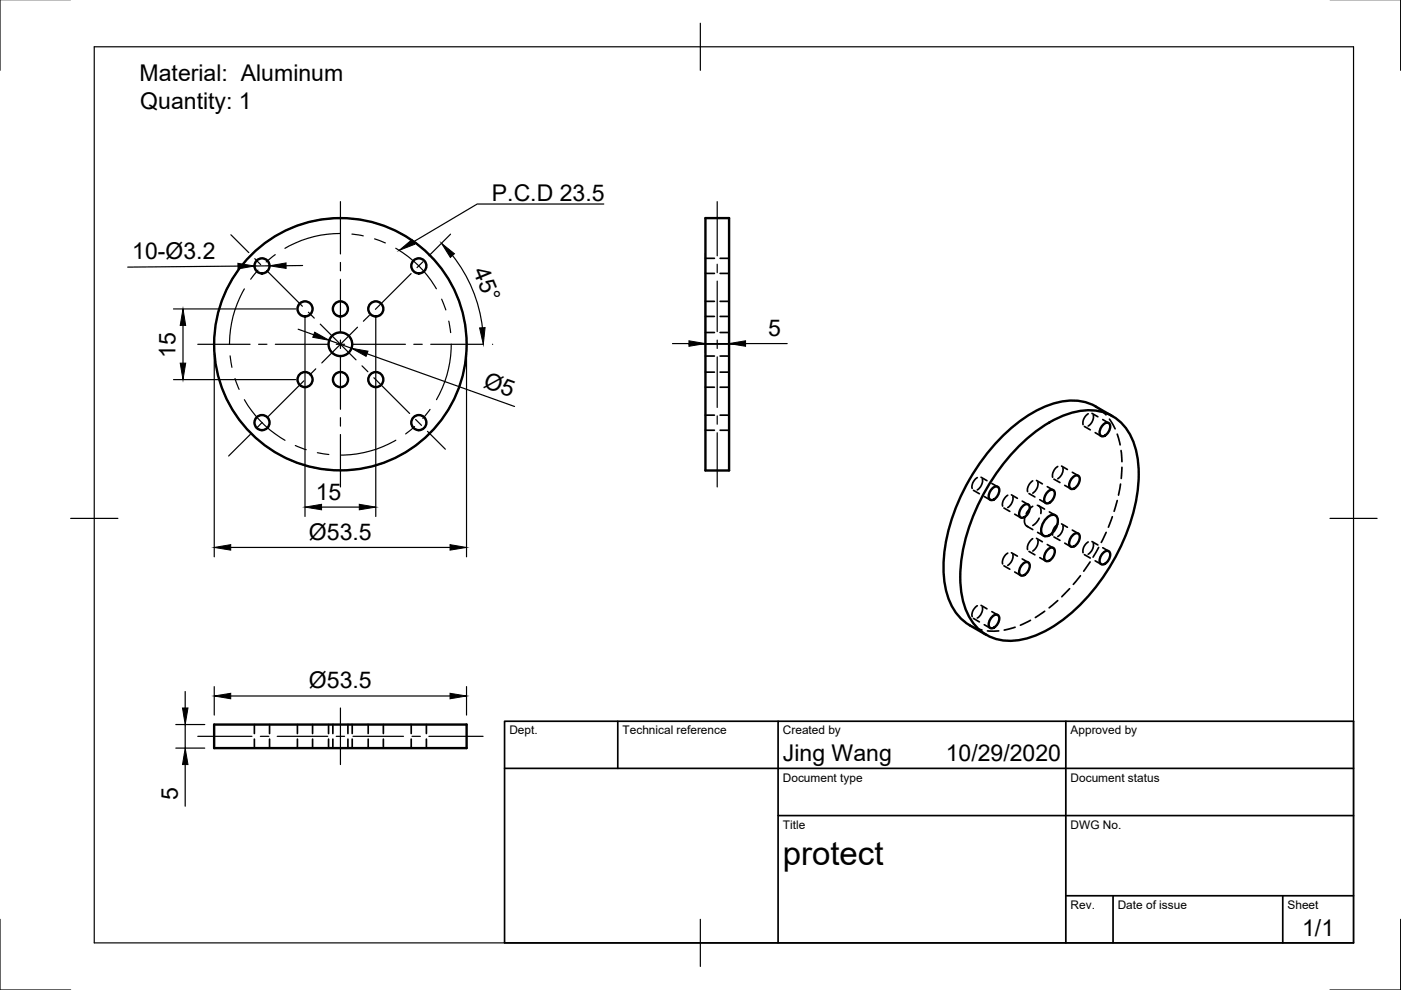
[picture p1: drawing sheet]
<svg xmlns="http://www.w3.org/2000/svg" width="297mm" height="210mm" viewBox="0 0 297 210" stroke-linecap="round" stroke-linejoin="round" font-family="sans-serif">
<!-- layer: Visible -->
<g fill="none" stroke="#000" stroke-width=".51">
<path d="M149.6 46.2h5v53.6h-5zM216.5 94.1a24.5 24.5 0 0 1 12.6-7 9.8 9.8 0 0 1 11.2 6.5 25.5 25.5 0 0 1-.4 16.3 43 43 0 0 1-15.8 22.4 17.8 17.8 0 0 1-11.1 3.5 9.9 9.9 0 0 1-8.7-8 28.5 28.5 0 0 1 1.4-16.7 45.1 45.1 0 0 1 10.8-17zM233.9 90a.82 .82 0 0 1 1.4 0 2.08 2.08 0 0 1-1.7 2.5 1.38 1.38 0 0 1 0-2.1zM235.9 88.2l-3.6-2a12.2 12.2 0 0 0-11.1 .2 35.9 35.9 0 0 0-15.6 15.3 36.8 36.8 0 0 0-5.4 21.2 12.2 12.2 0 0 0 5.4 9.7l3.5 2M210.4 103.6a.82 .82 0 0 1 1.4 0 2.08 2.08 0 0 1-1.7 2.4 1.38 1.38 0 0 1 0-2.1zM216.8 119.6a.82 .82 0 0 1 1.5 0 2.08 2.08 0 0 1-1.8 2.4 1.38 1.38 0 0 1 0-2.1zM216.8 107.3a.82 .82 0 0 1 1.5 0 2.08 2.08 0 0 1-1.8 2.5 1.38 1.38 0 0 1 0-2.1zM222 109.7a1.37 1.37 0 0 1 2-.2 3.3 3.3 0 0 1-2.4 4.2 1.26 1.26 0 0 1-.8-1.8 4.2 4.2 0 0 1 1.2-2.2zM222.2 116.5a.82 .82 0 0 1 1.4 0 2.08 2.08 0 0 1-1.8 2.5 1.38 1.38 0 0 1 0-2.1zM222.2 104.3a.82 .82 0 0 1 1.4 0 2.08 2.08 0 0 1-1.8 2.4 1.38 1.38 0 0 1 0-2.1zM227.5 113.5a.82 .82 0 0 1 1.4 0 2.08 2.08 0 0 1-1.8 2.4 1.38 1.38 0 0 1 0-2.1zM227.5 101.2a.82 .82 0 0 1 1.4 0 2.08 2.08 0 0 1-1.8 2.5 1.38 1.38 0 0 1 0-2.1z"/>
<path d="M233.9 117.2a.82 .82 0 0 1 1.4 0 2.08 2.08 0 0 1-1.7 2.5 1.38 1.38 0 0 1 0-2.1zM210.4 130.7a.82 .82 0 0 1 1.4 0 2.08 2.08 0 0 1-1.7 2.5 1.38 1.38 0 0 1 0-2.1zM45.4 153.6h53.5v5h-53.5z"/>
<circle cx="55.6" cy="56.4" r="1.6"/>
<circle cx="88.8" cy="56.4" r="1.6"/>
<circle cx="64.7" cy="65.5" r="1.6"/>
<circle cx="72.2" cy="73" r="26.8"/>
<circle cx="72.2" cy="65.5" r="1.6"/>
<circle cx="72.2" cy="73" r="2.51"/>
<circle cx="79.7" cy="65.5" r="1.6"/>
<circle cx="55.6" cy="89.6" r="1.6"/>
<circle cx="64.7" cy="80.5" r="1.6"/>
<circle cx="72.2" cy="80.5" r="1.6"/>
<circle cx="79.7" cy="80.5" r="1.6"/>
<circle cx="88.8" cy="89.6" r="1.6"/>
</g>
<!-- layer: Reference -->
<g fill="none" stroke="#000" stroke-width=".25">
<path d="M51.2 56.3a26.5 26.5 0 0 0-5.1 10.7M54.6 52.8l-1.8 1.7M54.7 57.3l-1.6 1.9M58.4 54l-2 1.5M58.4 50l-2 1.4M72.2 46.2a27 27 0 0 0-11.6 2.7M72.2 49.5a23.1 23.1 0 0 0-11.8 3.2M74.5 46.4l2.4 .3M74.6 49.6l2.4 .4M79.3 47.2l2.3 .8M79.4 50.6l2.3 .9M83.8 48.9a26.5 26.5 0 0 1 9.3 7.4"/>
<path d="M83.9 52.6a23.5 23.5 0 0 1 8.6 8.6M94.5 58.2l1.2 2.1M45.4 74.2l.3 2.4M45.7 69.4l-.3 2.4M46.1 79a26.6 26.6 0 0 0 5.1 10.7M48.8 75.5l.4 2.4M51.8 61.2a23.1 23.1 0 0 0-3.1 11.8M93.6 63.4l.9 2.3M95.1 68.1l.4 2.4M95.7 73a23.8 23.8 0 0 1-3.2 11.7M96.8 62.5l.8 2.2M98.3 67a26.6 26.6 0 0 1 0 11.9"/>
<path d="M49.8 80.3l.9 2.3M51.8 84.7a23.6 23.6 0 0 0 8.6 8.7M52.8 91.5l1.8 1.6M56.5 94.7l2 1.3M60.6 97.1a27 27 0 0 0 11.6 2.7M62.6 94.5l2.3 .8M67.3 96l2.4 .4M77 99.3l-2.4 .3M81.6 98l-2.3 .8M83.9 93.3a23.5 23.5 0 0 1-11.7 3.2M87.9 90.4l-1.9 1.6M91.2 86.8l-1.6 1.9"/>
<path d="M93.1 89.7a26.6 26.6 0 0 1-9.3 7.4M95.7 85.7l-1.2 2M97.6 81.3l-.8 2.2"/>
<circle cx="55.6" cy="56.4" r="1.6"/>
<circle cx="88.8" cy="56.4" r="1.6"/>
<circle cx="64.7" cy="65.5" r="1.59"/>
<circle cx="72.2" cy="65.5" r="1.6"/>
<circle cx="72.2" cy="73" r="2.5"/>
<circle cx="79.7" cy="65.5" r="1.59"/>
<circle cx="55.6" cy="89.6" r="1.6"/>
<circle cx="64.7" cy="80.5" r="1.59"/>
<circle cx="72.2" cy="80.5" r="1.6"/>
<circle cx="79.7" cy="80.5" r="1.59"/>
<circle cx="88.8" cy="89.6" r="1.6"/>
</g>
<!-- layer: Hidden -->
<g fill="none" stroke="#000" stroke-width=".36">
<path d="M149.6 54.8h1.9M149.6 58h1.9M152.7 54.8h1.9M152.7 58h1.9M149.6 78.9h1.9M149.6 63.9h1.9M149.6 67.1h1.9M149.6 70.5h1.9M149.6 75.5h1.9M152.7 78.9h1.9M152.7 63.9h1.9M152.7 67.1h1.9"/>
<path d="M152.7 70.5h1.9M152.7 75.5h1.9M149.6 88h1.9M149.6 91.2h1.9M149.6 82.1h1.9M152.7 88h1.9M152.7 91.2h1.9M152.7 82.1h1.9M224.3 98.9a2.38 2.38 0 0 0-1.1 2.3M225.1 98.8l1.2 .7M225.3 99.2a2.31 2.31 0 0 1-1 2.3M229.9 90.4l1.3 .7"/>
<path d="M230.7 87.7a2.28 2.28 0 0 0-1.1 2.3M231.5 87.6l1.3 .8M231.8 88a2.3 2.3 0 0 1-1.1 2.3M232.2 91.7l1.2 .8M232.3 86.2l1.4 1 .8 .8M233.8 89l1.3 .7M235.2 88.9l1.2 2M236.9 92l.6 2.3M237.7 95.5l.2 2.4M237.9 99.1l-.2 2.3M206.4 104l1.2 .7M207.2 101.3a2.28 2.28 0 0 0-1.1 2.3"/>
<path d="M208 101.2l1.3 .7M208.3 101.6a2.35 2.35 0 0 1-1.1 2.3M208.7 105.3l1.2 .7M210.3 102.5l1.2 .7M212.9 107.7l1.2 .7M212.9 120l1.2 .7M213.7 117.3a2.27 2.27 0 0 0-1.1 2.3M213.7 105a2.28 2.28 0 0 0-1.1 2.3M214.4 117.2l1.3 .7M214.4 104.9l1.3 .8M214.7 117.6a2.31 2.31 0 0 1-1 2.3M214.7 105.3a2.3 2.3 0 0 1-1 2.3"/>
<path d="M215.1 109l1.3 .7M216.7 118.5l1.3 .7M216.7 106.2l1.3 .8M217.3 109.9a1.3 1.3 0 0 0 .7 1.7M217.7 111.6l1.3 .7M218.2 116.9l1.2 .7M218.2 104.6l1.2 .8M218.9 114.2a2.38 2.38 0 0 0-1 2.3M218.9 102a2.38 2.38 0 0 0-1 2.2M218.9 107.4l-.6 .4-.7 1.1M219.8 114.1l1.2 .8M219.8 101.9l1.2 .7"/>
<path d="M219.9 107.1a1.35 1.35 0 0 1 .8 1.8M220 112.9l1.3 .7M220 114.5a2.35 2.35 0 0 1-1 2.3M220 102.3a2.3 2.3 0 0 1-1 2.3M220.2 107.2l1.3 .7M220.3 109.9l-.6 .9-.7 .6M220.5 118.2l1.2 .7M220.5 106l1.2 .7M222 115.5l1.3 .7M222 103.2l1.3 .7M222.5 108.5l1.3 .8M223.5 113.8l1.2 .8"/>
<path d="M223.5 101.6l1.2 .7M224.3 111.2a2.38 2.38 0 0 0-1.1 2.2M225.1 111.1l1.2 .7M225.3 111.5a2.3 2.3 0 0 1-1 2.3M225.7 115.2l1.3 .7M225.7 102.9l1.3 .7M227.4 112.4l1.2 .7M227.4 100.1l1.2 .8M229.9 117.6l1.3 .7M230.7 114.9a2.27 2.27 0 0 0-1.1 2.3M231.1 119.1l-1.3 2M231.5 114.8l1.3 .7"/>
<path d="M231.8 115.2a2.3 2.3 0 0 1-1.1 2.3M232.2 118.9l1.2 .7M232.9 116.1l-1.1 2M233.8 116.1l1.3 .8M234.5 112.9l-1 2.1M235.8 109.6l-.8 2.2M236.9 106.1l-.7 2.3M237.6 102.6l-.4 2.4M205.6 132.6l2.6 1M206.4 131.1l1.2 .8M207.2 128.4a2.28 2.28 0 0 0-1.1 2.3M208 128.3l1.3 .8"/>
<path d="M208.3 128.7a2.3 2.3 0 0 1-1.1 2.3M208.7 132.5l1.2 .7M209.4 133.8h2.4M210.3 129.7l1.2 .7M215.1 121.3l1.3 .7M215.2 133l-2.3 .6M218.5 131.5l-2.2 1.1M221.5 129.6l-2 1.3M224.3 127.3l-1.9 1.6M226.8 124.8l-1.7 1.7M229.1 122.1l-1.5 1.8M53.9 153.6v1.9"/>
<path d="M53.9 156.7v1.9M57.1 153.6v1.9M57.1 156.7v1.9M63.1 153.6v1.9M63.1 156.7v1.9M66.3 153.6v1.9M66.3 156.7v1.9M69.7 153.6v1.9M69.7 156.7v1.9M70.6 153.6v1.9M70.6 156.7v1.9M73.8 153.6v1.9"/>
<path d="M73.8 156.7v1.9M74.7 153.6v1.9M74.7 156.7v1.9M78.1 153.6v1.9M78.1 156.7v1.9M81.3 153.6v1.9M81.3 156.7v1.9M87.2 153.6v1.9M87.2 156.7v1.9M90.4 153.6v1.9M90.4 156.7v1.9"/>
</g>
<!-- layer: Border -->
<path d="M0 -.1v15M297 -.1v15M20 9.9h267v190h-267zM148.5 4.9v10M15 109.9h10M282 109.9h10M0 194.9v15h15M148.5 194.9v10M297 194.9v15h-15" fill="none" stroke="#000" stroke-width=".25"/>
<!-- layer: TitleBlock -->
<path d="M107 152.9h180v47h-180zM131 152.9v10M165 152.9v47M226 152.9v47M107 162.9h180M165 172.9h122M226 189.9h61M236 189.9v10M272 189.9v10" fill="none" stroke="#000" stroke-width=".36"/>
<!-- layer: Center Lines -->
<g fill="none" stroke="#000" stroke-width=".25">
<path d="M49 49.8l3.7 3.8M54 54.8l1.3 1.3M56.5 57.4l7.6 7.5M72.2 42.7v11.1M72.2 55.6v1.8M72.2 59.2v11.1M87.2 58l-7.6 7.6M89.7 55.5l-1.3 1.2M95.5 49.6l-4.5 4.6M152.1 42.7v11.5M152.1 56v1.8M152.1 59.6v10.7"/>
<path d="M41.9 73h11.1M54.8 73h1.8M58.4 73h11.1M65.4 66.2l1.2 1.3M67 78.2l-1.3 1.3M67.9 68.7l7.6 7.6M71.3 73h1.8M72.2 72.1v1.8M72.2 75.7v11.1M74.8 73h11.2M75.8 69.4l-7.6 7.6M76.8 77.6l1.2 1.2"/>
<path d="M78.3 66.9l-1.3 1.2M87.7 73h1.8M91.3 73h11.1M146.1 73h12M152.1 72.1v1.8M152.1 75.7v10.7M53.1 92.1l-4.6 4.6M55.6 89.6l-1.3 1.2M64.4 80.7l-7.5 7.6M72.2 88.6v1.8M72.2 92.1v11.1M79.3 80.1l7.5 7.6"/>
<path d="M88.1 88.9l1.3 1.3M90.6 91.5l3.8 3.7M152.1 88.2v1.8M152.1 91.8v11.4M41.9 156.1h11.5M55.2 156.1h1.8M58.8 156.1h10.7M71.3 156.1h1.8M72.2 150.1v12M74.8 156.1h10.8M87.4 156.1h1.7M90.9 156.1h11.5"/>
</g>
<!-- layer: Dimensions -->
<g fill="none" stroke="#000" stroke-width=".25">
<path d="M50.5 56.4l-23.4 .2M57.1 56.4h-3.1M64.2 56.3h-3.5M95.9 54.2a30.3 30.3 0 0 1 6.4 15.3M149.6 53.7v21.1M154.6 53.7v21.1M36.8 65.5h25.9M38.8 69v8M45.4 75v43.1M63.2 69.8l3.3 1.2M64.7 67.5v42M69.8 72.2l4.7 1.6"/>
<path d="M77.8 75l31.3 11.2M79.7 67.5v42M98.9 75v43.1M104.4 73h.1M142.6 72.8h3.5M149.6 72.8h5M158.1 72.8h8.8M36.8 80.5h25.9M48.9 116.1h46.5M68.2 107.5h8M37.3 153.6h6.1M37.3 158.6h6.1"/>
<path d="M39.3 146.6v3.5M39.3 153.6v5M45.4 145.6v6M48.9 147.6h46.5M98.9 145.6v6M39.3 162.1v8.8"/>
</g>
<g fill="#000" stroke="#000" stroke-width=".21">
<path d="M50.4 55.8l3.6 .6-3.5 .6zM57.1 56.4l3.5-.7 .1 1.2zM93.6 51.6l2.8 2.2-.9 .8zM38.8 65.5l.6 3.5h-1.2zM38.2 77h1.2l-.6 3.5zM66.7 70.4l3.1 1.8-3.5-.7zM74.5 73.8l3.5 .7-.4 1.1zM101.7 69.5h1.1l-.3 3.5zM146.1 72.3l3.5 .5-3.5 .6zM154.6 72.8l3.5-.5v1.1zM45.4 116.1l3.5-.6v1.1zM64.7 107.5l3.5-.6v1.2z"/>
<path d="M76.2 106.9l3.5 .6-3.5 .6zM95.4 115.5l3.5 .6-3.5 .5zM38.7 150.1h1.2l-.6 3.5zM45.4 147.6l3.5-.6v1.2zM95.4 147l3.5 .6-3.5 .6zM39.3 158.6l.6 3.5h-1.2z"/>
</g>
<!-- layer: Annotations -->
<path d="M84.6 53.1l2.8-2.3 .5 1z" fill="#000" stroke="#000" stroke-width=".21"/>
<path d="M128 43.3h-26.8l-13.5 8" fill="none" stroke="#000" stroke-width=".25"/>
<text font-size="7" x="166" y="183.4">protect</text>
<g font-size="4.9">
<text x="29.6" y="17.2">Material: Aluminum</text>
<text x="29.7" y="23.1">Quantity: 1</text>
<text x="104.3" y="42.6">P.C.D 23.5</text>
<text x="28" y="55">10-Ø3.2</text>
<text x="100.2" y="57.5" transform="rotate(67 100.2 57.5)">45°</text>
<text x="162.9" y="71.3">5</text>
<text x="37.2" y="75.9" transform="rotate(-90 37.2 75.9)">15</text>
<text x="102.3" y="82" transform="rotate(20 102.3 82)">Ø5</text>
<text x="66.9" y="106">15</text>
<text x="65.5" y="114.4">Ø53.5</text>
<text x="65.5" y="145.9">Ø53.5</text>
<text x="166" y="161.4">Jing Wang</text>
<text x="200.5" y="161.4">10/29/2020</text>
<text x="37.7" y="169.6" transform="rotate(-90 37.7 169.6)">5</text>
<text x="276.1" y="198.6">1/1</text>
</g>
<g font-size="2.5">
<text x="108" y="155.7">Dept.</text>
<text x="132" y="155.7">Technical reference</text>
<text x="166" y="155.7">Created by</text>
<text x="227" y="155.7">Approved by</text>
<text x="166" y="165.7">Document type</text>
<text x="227" y="165.7">Document status</text>
<text x="166" y="175.7">Title</text>
<text x="227" y="175.7">DWG No.</text>
<text x="227" y="192.7">Rev.</text>
<text x="237" y="192.7">Date of issue</text>
<text x="273" y="192.7">Sheet</text>
</g>
</svg>
